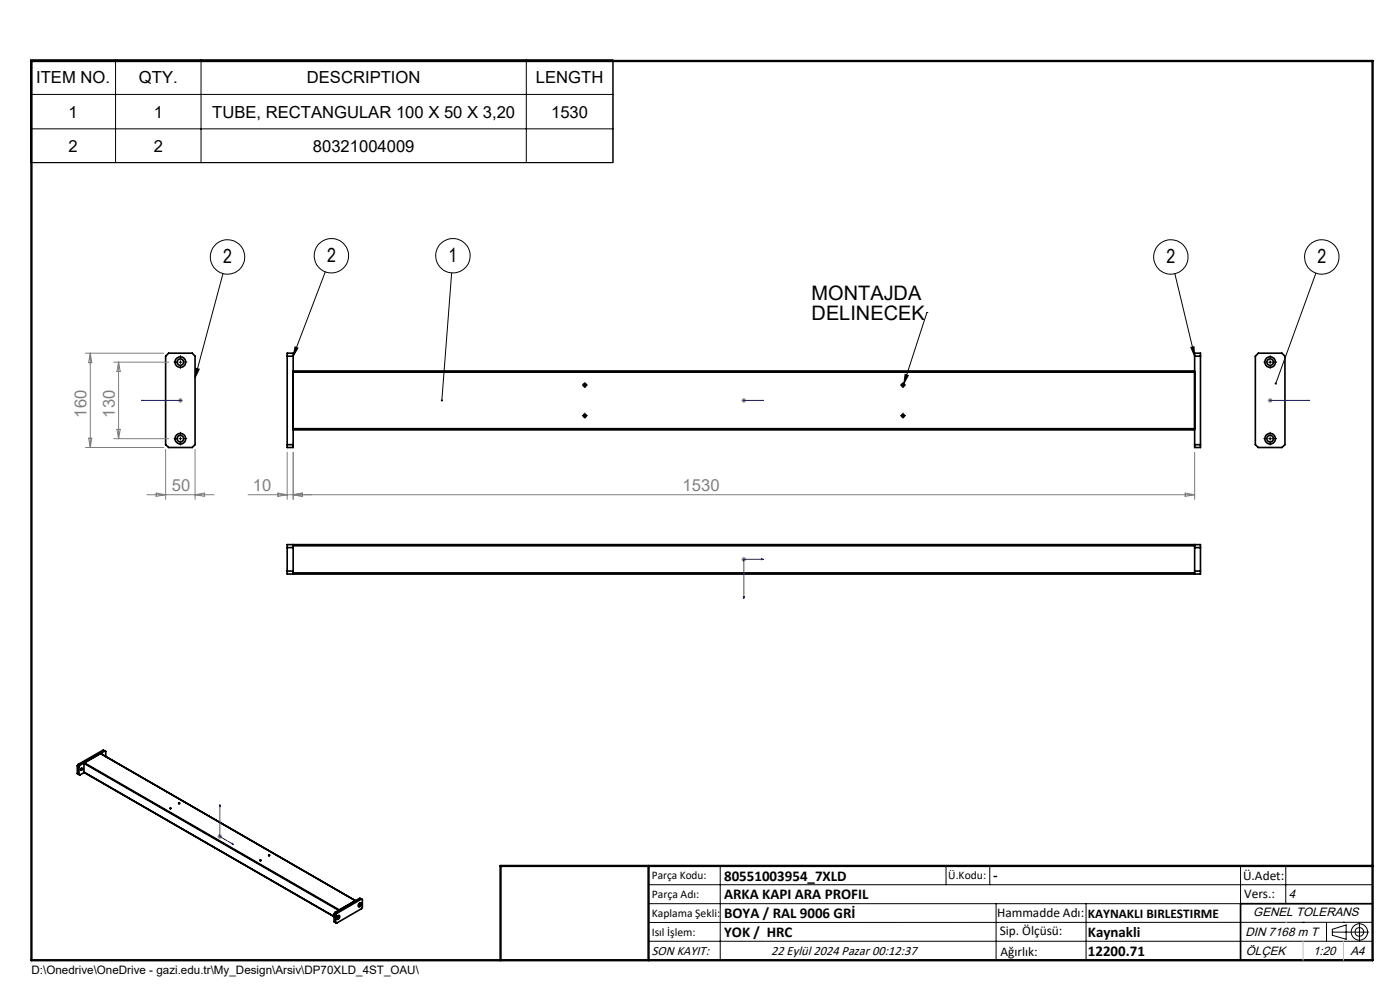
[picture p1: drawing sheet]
<svg xmlns="http://www.w3.org/2000/svg" width="297mm" height="210mm" viewBox="0 0 297 210" stroke-linecap="round" stroke-linejoin="round" font-family="sans-serif">
<g fill="none" stroke="#000" stroke-width=".35">
<path d="M35.1 75.6l.7-.7h5l.6 .7v18.7l-.6 .6h-5l-.7-.6zM60.9 74.9h1.3v20h-1.3zM60.9 75.6h1.3M62.2 78.9h191.2M62.2 78.7h191.2M253.4 74.9h1.3v20h-1.3zM253.4 75.6h1.3M266.3 75.6l.6-.7h5.1l.6 .7v18.7l-.6 .6h-5.1l-.6-.6zM60.9 94.3h1.3M62.2 90.9h191.2M62.2 91.2h191.2M253.4 94.3h1.3"/>
<path d="M60.9 115.5h193.8v6.3h-193.8zM60.9 116.2h1.3M62.2 115.5v6.3M62.2 115.8h191.2M253.4 115.5v6.3M253.4 116.2h1.3M60.9 121.1h1.3M62.2 121.5h191.2M253.4 121.1h1.3M21.3 159.8h.1M21.3 159.8l54.1 31.3M21.3 159.8l-3.4 2"/>
<path d="M22.3 159.3l.1 .1v1.1M22.3 159.3l-5.4 3M22.3 159.3l-.4-.2-5.3 3.1M16.4 162.4v1.7l.5 .3 1-.5M16.4 162.4l.4 .3M16.6 162.2l.3 .1M16.6 162.2l-.2 .2M16.8 162.7v1.6M16.9 162.3l-.1 .4M17.2 163l-.1 .2 .1-.2M17.3 163a.18 .18 0 0 1 .2 .1 .18 .18 0 0 1-.2 .2 .18 .18 0 0 1-.2-.1zM17.8 163.8l.1 .1"/>
<path d="M17.8 163.8l53.1 30.6-53-30.5M17.8 161.9v1.9M17.8 161.9l54.1 31.2M17.9 161.8l-.1 .1M17.9 161.8l54.1 31.2 3.4-1.9M36.1 171.5h.1M37.9 170.3l.2 .1zM38 170.5h.1M55.1 182.4l.3 .1zM55.2 182.6h.1M57 181.5h.1M70.9 193.9l.3 .2"/>
<path d="M71 193.6l-.1 .3M71 193.6l.4 .2M71.2 194.1v1.6M71.4 193.8l-.2 .3M71.5 194.4h.1a.23 .23 0 0 1 .3 .3 .23 .23 0 0 1-.4 .1zM71.6 194.3l.2-.1a.37 .37 0 0 1 .3 .4 .37 .37 0 0 1-.4 .4l-.3-.1zM71.9 194.2l-.1 .6-.3 .2M76.1 191.8l.1-.1a.2 .2 0 0 1 .2 .3 .2 .2 0 0 1-.3 0l.1-.2M76.2 191.7l.1-.1a.31 .31 0 0 1 .4 .2 .31 .31 0 0 1-.2 .4l-.3 .2-.2-.2zM76.5 191.5v.5l-.4 .3M76.7 190.7l.2 .1v1.7l-.2 .2-5.3 3.1-.5-.3v-1.6M76.7 190.7l-5.3 3.1"/>
<path d="M76.7 190.7l-.4-.2-5.3 3.1M291.2 191.7h-28v12"/>
<circle cx="38.2" cy="76.8" r=".68"/>
<circle cx="38.3" cy="76.8" r="1.12"/>
<circle cx="269.4" cy="76.8" r=".68"/>
<circle cx="269.4" cy="76.8" r="1.13"/>
<circle cx="38.3" cy="93.1" r=".69"/>
<circle cx="38.3" cy="93.1" r="1.12"/>
<circle cx="124.1" cy="81.7" r=".33"/>
<circle cx="124.1" cy="88.2" r=".32"/>
<circle cx="191.6" cy="81.7" r=".32"/>
<circle cx="191.6" cy="88.2" r=".31"/>
<circle cx="269.4" cy="93.1" r=".69"/>
<circle cx="269.4" cy="93.1" r="1.13"/>
<circle cx="36.2" cy="171.5" r=".1"/>
<circle cx="57.1" cy="181.4" r=".11"/>
</g>
<g fill="none" stroke="#000" stroke-width=".21">
<path d="M6.5 12.7h123.5v21.8h-123.5zM24.5 12.7v21.8M42.7 12.7v21.8M111.7 12.7v21.8M6.5 20h123.5M6.5 27.3h123.5M47.3 58l-5.9 22.1M69 57.7l-6.8 17.9M95.8 57.9l-2.1 27M249.2 58.1l4.2 17.5M279.2 58l-8.5 23.3M38 76.8h.6"/>
<path d="M38.3 76.5v.6M41.6 78.1l.7 .2-.9 1.8zM62.6 73.6l.6 .2-1 1.8zM192 79.4l.7 .2-1 1.8zM196.6 66.3h.1M196.6 66.3l-4.9 15.1M252.6 73.7l.7-.2 .1 2.1zM269.1 76.8h.7M269.5 76.5v.6M38 93.1h.6M38.3 92.7v.7M123.8 81.7h.6"/>
<path d="M123.8 88.2h.6M124.1 81.4v.6M124.1 87.9v.6M191.2 81.7h.7M191.2 88.2h.7M191.6 81.4v.6M191.6 87.9v.6M269.1 93.1h.7M269.5 92.7v.7M137.6 187.7h153.6M137.6 191.7h153.6M137.6 199.7h153.6"/>
<path d="M152.8 183.7v20M200.7 183.7v4M210 183.7v4M211.3 191.7v12M230.4 191.7v12M263.2 183.7v20M272.8 183.7v8M276.4 195.6h.1M281.4 195.6v4.1M282.6 197.7h7.8M282.6 197.1l3-.9v3l-3-.8zM285 195.6h.1"/>
<path d="M288.4 195.8v3.8M291.2 195.6l-153.6 .1"/>
<circle cx="48.3" cy="54.5" r="3.6"/>
<circle cx="70.3" cy="54.3" r="3.7"/>
<circle cx="96.1" cy="54.3" r="3.7"/>
<circle cx="248.4" cy="54.5" r="3.6"/>
<circle cx="280.4" cy="54.5" r="3.6"/>
<circle cx="288.4" cy="197.7" r="1.74"/>
<circle cx="288.4" cy="197.7" r=".93"/>
</g>
<g fill="none" stroke="#00f" stroke-width=".21">
<path d="M30 84.9h.4h-.4M30 84.9h8.3M38.2 84.9h.2zM38.3 84.9h.1M157.7 84.9h.2zM157.8 84.9h.1M157.8 84.9h4.2M162 84.9h-.5h.5M269.3 84.9h.3zM269.5 84.9h.1M269.5 84.9h8.3M277.8 84.9h-.4h.4"/>
<path d="M161.5 118.5l.5 .1-.5 .1zM162 118.6h-4.2v8.4M157.7 126.5h.2l-.1 .5zM46.6 170.7l.1 .4-.1-.2zM46.6 170.7v6.7l3 1.8M49.3 178.9l.3 .3-.3-.1z"/>
</g>
<g fill="none" stroke="#808080" stroke-width=".21">
<path d="M18.1 74.9h16.6M19.2 74.9v20M19.2 74.9l.3 2h-.7zM24.1 76.8h11.7M25.2 76.8v16.3M25.2 76.8l.3 2h-.7zM18.1 94.9h16.6M18.8 92.9h.7l-.3 2zM24.1 93.1h11.7M24.8 91.1h.7l-.3 2zM35.1 95.3v10.6M37.7 84.9h1.1"/>
<path d="M37.9 84.6l.7 .7M38.3 84.4v1M38.6 84.6l-.7 .7M41.4 95.3v10.6M60.9 95.9v10M62.2 95.9v10M157.3 84.9h1M157.4 84.6l.8 .7M157.8 84.4v1M158.2 84.6l-.8 .7M253.4 95.9v10M269 84.9h.9"/>
<path d="M269.1 84.6l.7 .7M269.5 84.4v1M269.8 84.6l-.7 .7M31.2 104.9h14.2M33.1 104.6l2 .3-2 .4zM41.4 104.9l2-.3v.7zM52.6 104.9h200.8M58.9 104.6l2 .3-2 .4zM62.2 104.9l2-.3v.7zM157.3 118.6h1M157.4 118.3l.8 .7M157.8 118.1v1.1"/>
<path d="M158.2 118.3l-.8 .7M251.4 104.6l2 .3-2 .4zM46.1 177.4h1M46.3 177.1l.7 .7M46.6 176.9v1.1M47 177.1l-.7 .7"/>
</g>
<g fill="none" stroke="#000" stroke-width=".21" stroke-dasharray="15.2 1.3 1.3 1.3" stroke-linecap="butt">
<path d="M37.7 76.8h-.9M38.3 76.2v-.8M38.3 77.4v.8M38.9 76.8h.8M268.8 76.8h-.8M269.5 76.2v-.8M269.5 77.4v.8M270.1 76.8h.8M37.7 93h-.9M38.3 92.4v-.8M38.3 93.7v.8M38.9 93h.8"/>
<path d="M123.8 88.2h-.3M123.8 81.7h-.3M124.1 87.9v-.4M124.1 88.5v.3M124.1 81.4v-.4M124.1 82v.3M124.4 88.2h.3M124.4 81.7h.3M191.3 81.7h-.3M191.3 88.2h-.3M191.6 81.4v-.4M191.6 82v.3"/>
<path d="M191.6 87.9v-.4M191.6 88.5v.3M191.9 81.7h.3M191.9 88.2h.3M268.8 93h-.8M269.5 92.4v-.8M269.5 93.7v.8M270.1 93h.8"/>
</g>
<path d="M106.2 203.7h185" fill="none" stroke="#000" stroke-width=".25"/>
<path d="M6.7 12.9h284.5v190.8h-284.5zM137.6 183.7v20M291.2 183.7h-185v20" fill="none" stroke="#000" stroke-width=".5"/>
<path d="M272.8 195.6h.1M276.4 199.7v4M285 199.7v4" fill="none" stroke="#c0c0c0" stroke-width=".21"/>
<g fill="#000">
<path d="M192 79.4l.7 .2-1 1.8z"/>
<path d="M93.6 84.8v.3l.1 .1v-.3l.1 .3a.23 .23 0 0 0 .1-.4 .23 .23 0 0 0-.3 0zM62.6 73.6l.6 .2-1 1.8zM252.6 73.7l.7-.2 .1 2.1zM41.6 78.1l.7 .2-.9 1.8zM270.4 81.3l.1 .3 .2-.3-.1 .3a.24 .24 0 0 0 .3-.2 .24 .24 0 0 0-.2-.3 .24 .24 0 0 0-.3 .2z"/>
</g>
<g fill="#00f">
<path d="M161.5 84.9h.5zM157.7 84.9h.2z"/>
<path d="M38.2 84.9h.2zM30 84.9h.4z"/>
<path d="M269.3 84.9h.3zM277.4 84.9h.4zM161.5 118.5v.2l.5-.1zM157.7 126.5l.1 .5 .1-.5zM49.3 178.9l.3 .3-.3-.1zM46.6 170.7l.1 .4-.1-.2z"/>
</g>
<g font-size="4.2">
<text x="172.2" y="63.6">MONTAJDA</text>
<text x="172.2" y="67.8">DELINECEK</text>
</g>
<g font-size="4.1">
<text x="47.3" y="55.9">2</text>
<text x="69.4" y="55.6">2</text>
<text x="95.2" y="55.6">1</text>
<text x="247.5" y="55.9">2</text>
<text x="279.5" y="55.9">2</text>
</g>
<g font-size="3.5">
<text x="7.7" y="17.7">ITEM NO.</text>
<text x="29.5" y="17.7">QTY.</text>
<text x="65.1" y="17.7">DESCRIPTION</text>
<text x="113.7" y="17.7">LENGTH</text>
<text x="14.5" y="25">1</text>
<text x="32.6" y="25">1</text>
<text x="45" y="25">TUBE, RECTANGULAR 100 X 50 X 3,20</text>
<text x="116.9" y="25">1530</text>
<text x="14.5" y="32.2">2</text>
<text x="32.6" y="32.2">2</text>
<text x="66.4" y="32.2">80321004009</text>
</g>
<g font-size="3.5" fill="#808080">
<text x="18.4" y="88.6" transform="rotate(-90 18.4 88.6)">160</text>
<text x="24.4" y="88.6" transform="rotate(-90 24.4 88.6)">130</text>
<text x="36.4" y="104.1">50</text>
<text x="53.6" y="104.1">10</text>
<text x="144.8" y="104.1">1530</text>
</g>
<g font-size="3.2">
<text x="153.6" y="186.8">80551003954_7XLD</text>
<text x="153.6" y="190.8">ARKA KAPI ARA PROFIL</text>
<text x="210.7" y="186.6">-</text>
<text x="153.6" y="194.8">BOYA / RAL 9006 GRİ</text>
<text x="153.6" y="198.8">YOK / HRC</text>
<text x="230.8" y="198.7">Kaynakli</text>
<text x="230.8" y="202.8">12200.71</text>
</g>
<g font-size="2.8">
<text x="263.7" y="186.7">Ü.Adet:</text>
<text x="263.9" y="190.5">Vers.:</text>
<text x="211.5" y="194.5">Hammadde Adı:</text>
<text x="230.8" y="194.7">KAYNAKLI BIRLESTIRME</text>
<text x="138.3" y="202.6">SON KAYIT:</text>
<text x="163.6" y="202.6">22 Eylül 2024 Pazar 00:12:37</text>
<text x="212.1" y="198.4">Sip. Ölçüsü:</text>
<text x="212.2" y="202.7">Ağırlık:</text>
</g>
<g font-size="2.6">
<text x="273.4" y="190.4">4</text>
<text x="265.9" y="194.4">GENEL TOLERANS</text>
<text x="264.2" y="198.5">DIN 7168 m T</text>
<text x="264.3" y="202.6">ÖLÇEK</text>
<text x="278.5" y="202.6">1:20</text>
<text x="286.5" y="202.6">A4</text>
</g>
<g font-size="2.5">
<text x="138.3" y="186.4">Parça Kodu:</text>
<text x="138.3" y="190.5">Parça Adı:</text>
<text x="201.2" y="186.5">Ü.Kodu:</text>
<text x="138.3" y="194.5">Kaplama Şekli:</text>
<text x="138.3" y="198.6">Isıl İşlem:</text>
<text x="6.7" y="206.7">D:\Onedrive\OneDrive - gazi.edu.tr\My_Design\Arsiv\DP70XLD_4ST_OAU\</text>
</g>
</svg>
